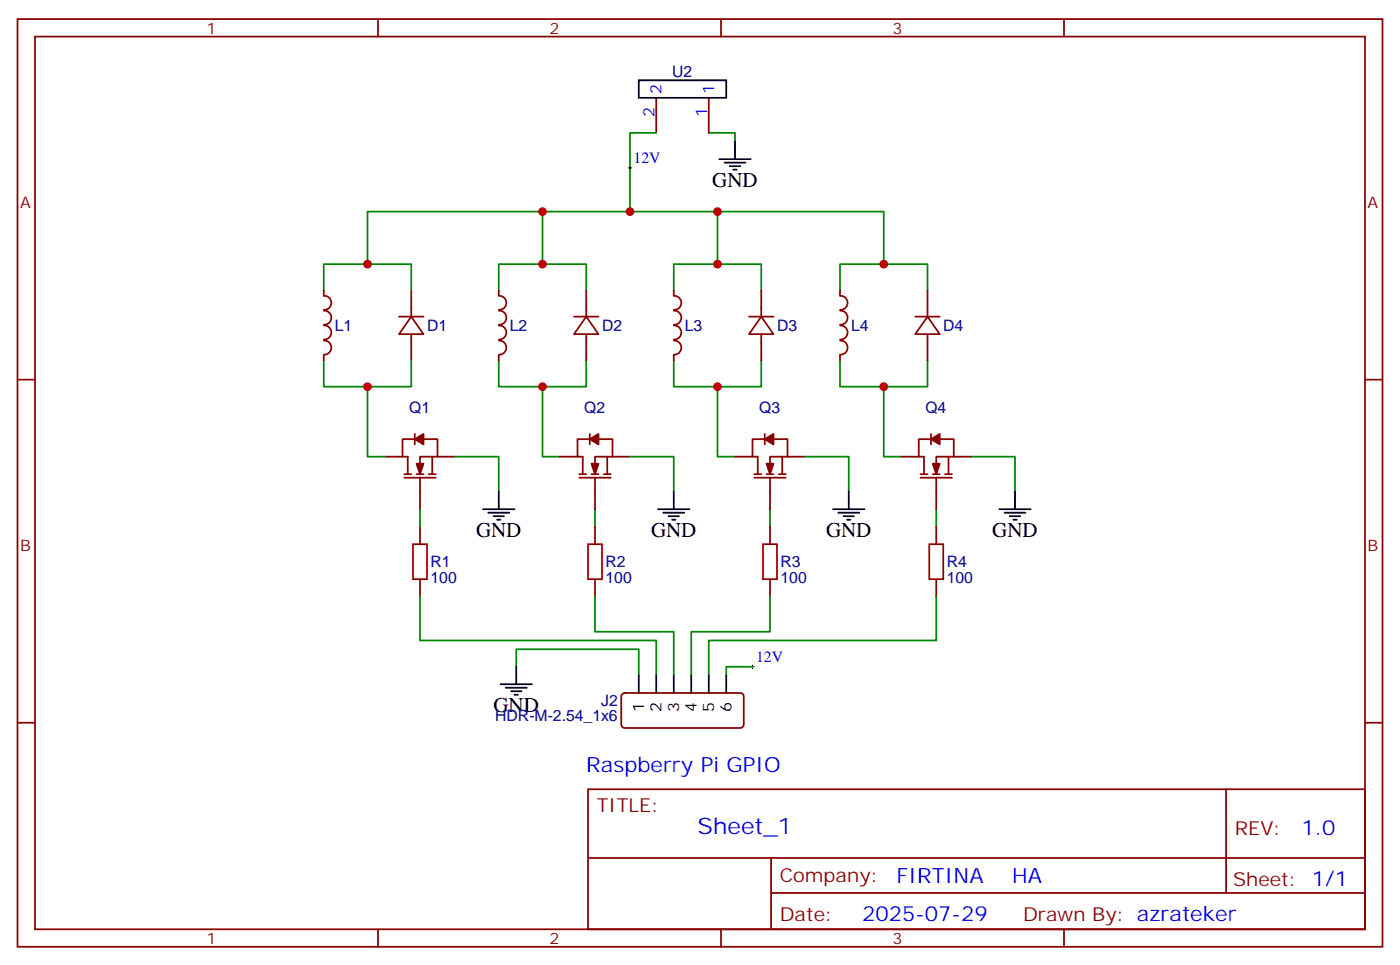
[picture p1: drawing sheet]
<svg xmlns="http://www.w3.org/2000/svg" width="282mm" height="194mm" viewBox="0 0 282 194" stroke-linecap="round" stroke-linejoin="round" font-family="sans-serif">
<g fill="none" stroke="#870000" stroke-width=".35">
<path d="M3.5 3.8h275.2v187h-275.2zM7.1 7.4h268.1v179.9h-268.1zM76.2 3.8v3.6M132.3 19.7v7.1M142.9 19.7v7.1M145.3 3.8v3.6M214.5 3.8v3.6M65.3 58.5v1.1M65.3 59.6a1.41 1.41 0 0 1 1.5 1.4 1.41 1.41 0 0 1-1.5 1.4M82.9 58.5v5.3M100.5 58.5v1.1M100.6 59.6a1.41 1.41 0 0 1 1.5 1.4 1.41 1.41 0 0 1-1.5 1.4"/>
<path d="M118.2 58.5v5.3M135.8 58.5v1.1M135.8 59.6a1.41 1.41 0 0 1 1.5 1.4 1.41 1.41 0 0 1-1.5 1.4M153.5 58.5v5.3M169.3 58.5v1.1M169.4 59.6a1.41 1.41 0 0 1 1.5 1.4 1.41 1.41 0 0 1-1.5 1.4M187 58.5v5.3M3.5 76.5h3.6M65.3 71.6v1M65.3 68.7a1.41 1.41 0 0 1 1.5 1.4 1.41 1.41 0 0 1-1.5 1.4M65.3 65.6a1.41 1.41 0 0 1 1.5 1.4 1.41 1.41 0 0 1-1.5 1.4M65.3 62.6a1.41 1.41 0 0 1 1.5 1.4 1.41 1.41 0 0 1-1.5 1.4"/>
<path d="M80.4 63.8h5M82.9 63.8l2.5 3.5h-5zM82.9 67.3v5.3M100.5 71.6v1M100.6 68.7a1.41 1.41 0 0 1 1.5 1.4 1.41 1.41 0 0 1-1.5 1.4M100.6 65.6a1.41 1.41 0 0 1 1.5 1.4 1.41 1.41 0 0 1-1.5 1.4M100.6 62.6a1.41 1.41 0 0 1 1.5 1.4 1.41 1.41 0 0 1-1.5 1.4M115.7 63.8h4.9M118.2 63.8l2.4 3.5h-4.9zM118.2 67.3v5.3M135.8 71.6v1M135.8 68.7a1.41 1.41 0 0 1 1.5 1.4 1.41 1.41 0 0 1-1.5 1.4"/>
<path d="M135.8 65.6a1.41 1.41 0 0 1 1.6 1.4 1.41 1.41 0 0 1-1.6 1.4M135.8 62.6a1.41 1.41 0 0 1 1.6 1.4 1.41 1.41 0 0 1-1.6 1.4M151 63.8h4.9M153.5 63.8l2.4 3.5h-4.9zM153.5 67.3v5.3M169.3 71.6v1M169.4 68.7a1.41 1.41 0 0 1 1.5 1.4 1.41 1.41 0 0 1-1.5 1.4M169.4 65.6a1.41 1.41 0 0 1 1.5 1.4 1.41 1.41 0 0 1-1.5 1.4M169.4 62.6a1.41 1.41 0 0 1 1.5 1.4 1.41 1.41 0 0 1-1.5 1.4M184.5 63.8h4.9M187 63.8l2.4 3.5h-4.9zM187 67.3v5.3"/>
<path d="M275.2 76.5h3.5M77.6 92h3.5M81.5 96.3h6.3M81.5 95.6h1.4M83.6 88.5h-2.5v3.5h1.1v3.6M83.6 87.5v2.1M84 95.6h1.4M84.7 96.3v6.3M85.4 88.5h2.8v3.5M86.4 95.6h1.4M87.1 92v3.6M88.2 92h-3.5v3.6"/>
<path d="M88.2 92h3.5M112.9 92h3.5M116.8 96.3h6.3M116.8 95.6h1.4M118.9 88.5h-2.5v3.5h1.1v3.6M118.9 87.5v2.1M119.2 95.6h1.4M119.9 96.3v6.3M120.6 88.5h2.9v3.5M121.7 95.6h1.4M122.4 92v3.6M123.5 92h-3.6v3.6"/>
<path d="M123.5 92h3.5M148.2 92h3.5M152 96.3h6.4M152 95.6h1.5M154.2 88.5h-2.5v3.5h1.1v3.6M154.2 87.5v2.1M154.5 95.6h1.4M155.2 96.3v6.3M155.9 88.5h2.8v3.5M157 95.6h1.4M157.7 92v3.6M158.7 92h-3.5v3.6"/>
<path d="M158.7 92h3.6M181.7 92h3.5M185.6 96.3h6.3M185.6 95.6h1.4M187.7 88.5h-2.5v3.5h1.1v3.6M187.7 87.5v2.1M188 95.6h1.4M188.7 96.3v6.3M189.4 88.5h2.9v3.5M190.5 95.6h1.4M191.2 92v3.6M192.3 92h-3.6v3.6"/>
<path d="M192.3 92h3.5M84.7 106.2v3.5M84.7 116.7v3.6M119.9 106.2v3.5M119.9 116.7v3.6M155.2 106.2v3.5M155.2 116.7v3.6M188.7 106.2v3.5M188.7 116.7v3.6M125.5 139.9l.4-.2h23.3a.71 .71 0 0 1 .7 .7v5.6a.76 .76 0 0 1-.7 .7h-23.3a.76 .76 0 0 1-.7-.7v-5.6zM3.5 145.7h3.6M118.5 159.1h156.7v28.2h-156.7z"/>
<path d="M247.2 159.1v20.9M275.2 145.7h3.5M118.6 172.9h156.4M155.4 180h119.6M155.4 172.9v14.1M76.2 187.3v3.5M145.3 187.3v3.5M214.5 187.3v3.5"/>
</g>
<g fill="#870000" stroke="#870000" stroke-width=".35">
<path d="M84 93.5h1.4l-.7 2.1z"/>
<path d="M83.6 88.5l1.8-1v2.1z"/>
<path d="M119.2 93.5h1.4l-.7 2.1z"/>
<path d="M118.9 88.5l1.7-1v2.1z"/>
<path d="M154.5 93.5h1.4l-.7 2.1z"/>
<path d="M154.2 88.5l1.7-1v2.1z"/>
<path d="M188 93.5h1.4l-.7 2.1z"/>
<path d="M187.7 88.5l1.7-1v2.1z"/>
</g>
<path d="M83.3 109.7h2.8v7h-2.8zM118.5 109.7h2.9v7h-2.9zM153.8 109.7h2.8v7h-2.8zM187.3 109.7h2.8v7h-2.8z" fill="none" stroke="#a10000" stroke-width=".35"/>
<g fill="none" stroke="#008700" stroke-width=".35">
<path d="M132.3 26.8h-5.3v15.9M142.9 26.8h5.3v1.7M65.3 58.5v-5.3h17.6v5.3M74.1 53.2v-10.5h35.3v10.5M100.5 58.5v-5.3h17.7v5.3M109.4 42.7h68.8v10.5M135.8 58.5v-5.3h17.7v5.3M144.6 42.7v10.5M169.3 58.5v-5.3h17.7v5.3M65.3 72.6v5.3h17.6v-5.3M74.1 77.9v14.1h3.5M100.5 72.6v5.3h17.7v-5.3"/>
<path d="M109.4 77.9v14.1h3.5M135.8 72.6v5.3h17.7v-5.3M144.6 77.9v14.1h3.6M169.3 72.6v5.3h17.7v-5.3M178.2 77.9v14.1h3.5M91.7 92h8.8v7.1M127 92h8.8v7.1M162.3 92h8.8v7.1M195.8 92h8.8v7.1M84.7 102.6v3.6M119.9 102.6v3.6M155.2 102.6v3.6"/>
<path d="M188.7 102.6v3.6M84.7 120.3v8.8h47.6v7M104.1 134.4v-3.6h24.7v5.3M119.9 120.3v7h15.9v8.8M151.7 134.4h-5.3v1.7M155.2 120.3v7h-15.9v8.8M188.7 120.3v8.8h-45.8v7"/>
</g>
<g fill="none" stroke="#000" stroke-width=".35">
<path d="M128.8 16.2h17.6v3.5h-17.6zM145 32.1h6.3M146 32.8h4.3M147.1 33.5h2.1M147.8 34.2h.7M148.2 28.5v3.6M100.5 99.1v3.5M135.8 99.1v3.5M171.1 99.1v3.5M204.6 99.1v3.5M97.4 102.6h6.3M98.4 103.3h4.3"/>
<path d="M99.5 104h2.1M100.2 104.7h.7M132.6 102.6h6.4M133.7 103.3h4.2M134.8 104h2.1M135.5 104.7h.7M167.9 102.6h6.4M169 103.3h4.2M170 104h2.2M170.7 104.7h.7M201.4 102.6h6.4M202.5 103.3h4.2"/>
<path d="M203.6 104h2.1M204.3 104.7h.7M100.9 137.9h6.3M102 138.6h4.2M103 139.3h2.1M104.1 134.4v3.5M128.8 136.1v3.6M132.3 136.1v3.6M135.8 136.1v3.6M139.3 136.1v3.6M142.9 136.1v3.6M146.4 136.1v3.6"/>
<path d="M103.7 140h.7"/>
</g>
<path d="M126.6 33.8h.8M127 33.5v.7M151.3 134.4h.7M151.7 134v.7" fill="none" stroke="#000" stroke-width=".2"/>
<g fill="#c00">
<circle cx="74.1" cy="77.9" r=".88"/>
<circle cx="109.4" cy="77.9" r=".88"/>
<circle cx="109.4" cy="53.2" r=".88"/>
<circle cx="144.6" cy="77.9" r=".88"/>
<circle cx="178.2" cy="77.9" r=".88"/>
<circle cx="178.2" cy="53.2" r=".88"/>
<circle cx="74.1" cy="53.2" r=".88"/>
<circle cx="109.4" cy="42.7" r=".88"/>
<circle cx="144.6" cy="53.2" r=".88"/>
<circle cx="144.6" cy="42.7" r=".88"/>
<circle cx="127" cy="42.7" r=".88"/>
</g>
<text font-size="4.6" fill="#00f" x="140.6" y="168.1">Sheet_1</text>
<g font-size="4.2">
<text x="143.6" y="37.7">GND</text>
<text x="96" y="108.3">GND</text>
<text x="131.2" y="108.3">GND</text>
<text x="166.5" y="108.3">GND</text>
<text x="200" y="108.3">GND</text>
<text x="99.5" y="143.5">GND</text>
</g>
<g font-size="4.2" fill="#00f">
<text x="118.2" y="155.5">Raspberry Pi GPIO</text>
<text x="262.3" y="168.3">1.0</text>
<text x="180.7" y="177.9">FIRTINA</text>
<text x="204" y="177.9">HA</text>
<text x="173.8" y="185.7">2025-07-29</text>
</g>
<g font-size="3.9" fill="#800">
<text x="120.3" y="163.7">TITLE:</text>
<text x="248.9" y="168.3">REV:</text>
<text x="157.2" y="177.9">Company:</text>
<text x="248.6" y="178.5">Sheet: 1/1</text>
<text x="157.2" y="185.5">Date:</text>
<text x="206.2" y="185.6">Drawn By: azrateker</text>
</g>
<g font-size="3.2" fill="#800">
<text x="41.6" y="6.8">1</text>
<text x="110.8" y="6.8">2</text>
<text x="179.9" y="6.8">3</text>
<text x="4.1" y="41.9">A</text>
<text x="275.7" y="41.9">A</text>
<text x="4.1" y="111.1">B</text>
<text x="275.7" y="111.1">B</text>
<text x="41.6" y="190.3">1</text>
<text x="110.8" y="190.3">2</text>
<text x="179.9" y="190.3">3</text>
</g>
<g font-size="3.2" fill="#000080">
<text x="135.5" y="15.6">U2</text>
<text x="67.5" y="66.7">L1</text>
<text x="86.1" y="66.7">D1</text>
<text x="102.8" y="66.7">L2</text>
<text x="121.4" y="66.7">D2</text>
<text x="138.1" y="66.7">L3</text>
<text x="156.6" y="66.7">D3</text>
<text x="171.6" y="66.7">L4</text>
<text x="190.1" y="66.7">D4</text>
<text x="82.5" y="83.2">Q1</text>
<text x="117.7" y="83.2">Q2</text>
<text x="153" y="83.2">Q3</text>
<text x="186.5" y="83.2">Q4</text>
<text x="86.8" y="117.5">100</text>
<text x="86.8" y="114.4">R1</text>
<text x="122.1" y="117.5">100</text>
<text x="122.1" y="114.4">R2</text>
<text x="157.3" y="117.5">100</text>
<text x="157.3" y="114.4">R3</text>
<text x="190.9" y="117.5">100</text>
<text x="190.9" y="114.4">R4</text>
<text x="121.2" y="142.2">J2</text>
<text x="99.8" y="145.4">HDR-M-2.54_1x6</text>
</g>
<g font-size="3.2" fill="#00f">
<text x="131.9" y="23.5" transform="rotate(-90 131.9 23.5)">2</text>
<text x="133.3" y="19" transform="rotate(-90 133.3 19)">2</text>
<text x="142.5" y="23.5" transform="rotate(-90 142.5 23.5)">1</text>
<text x="143.9" y="19" transform="rotate(-90 143.9 19)">1</text>
<text x="127.7" y="32.9">12V</text>
<text x="152.4" y="133.5">12V</text>
</g>
<g font-size="3.2">
<text x="129.8" y="143.4" transform="rotate(-90 129.8 143.4)">1</text>
<text x="133.3" y="143.4" transform="rotate(-90 133.3 143.4)">2</text>
<text x="136.9" y="143.4" transform="rotate(-90 136.9 143.4)">3</text>
<text x="140.4" y="143.4" transform="rotate(-90 140.4 143.4)">4</text>
<text x="143.9" y="143.4" transform="rotate(-90 143.9 143.4)">5</text>
<text x="147.5" y="143.4" transform="rotate(-90 147.5 143.4)">6</text>
</g>
</svg>
